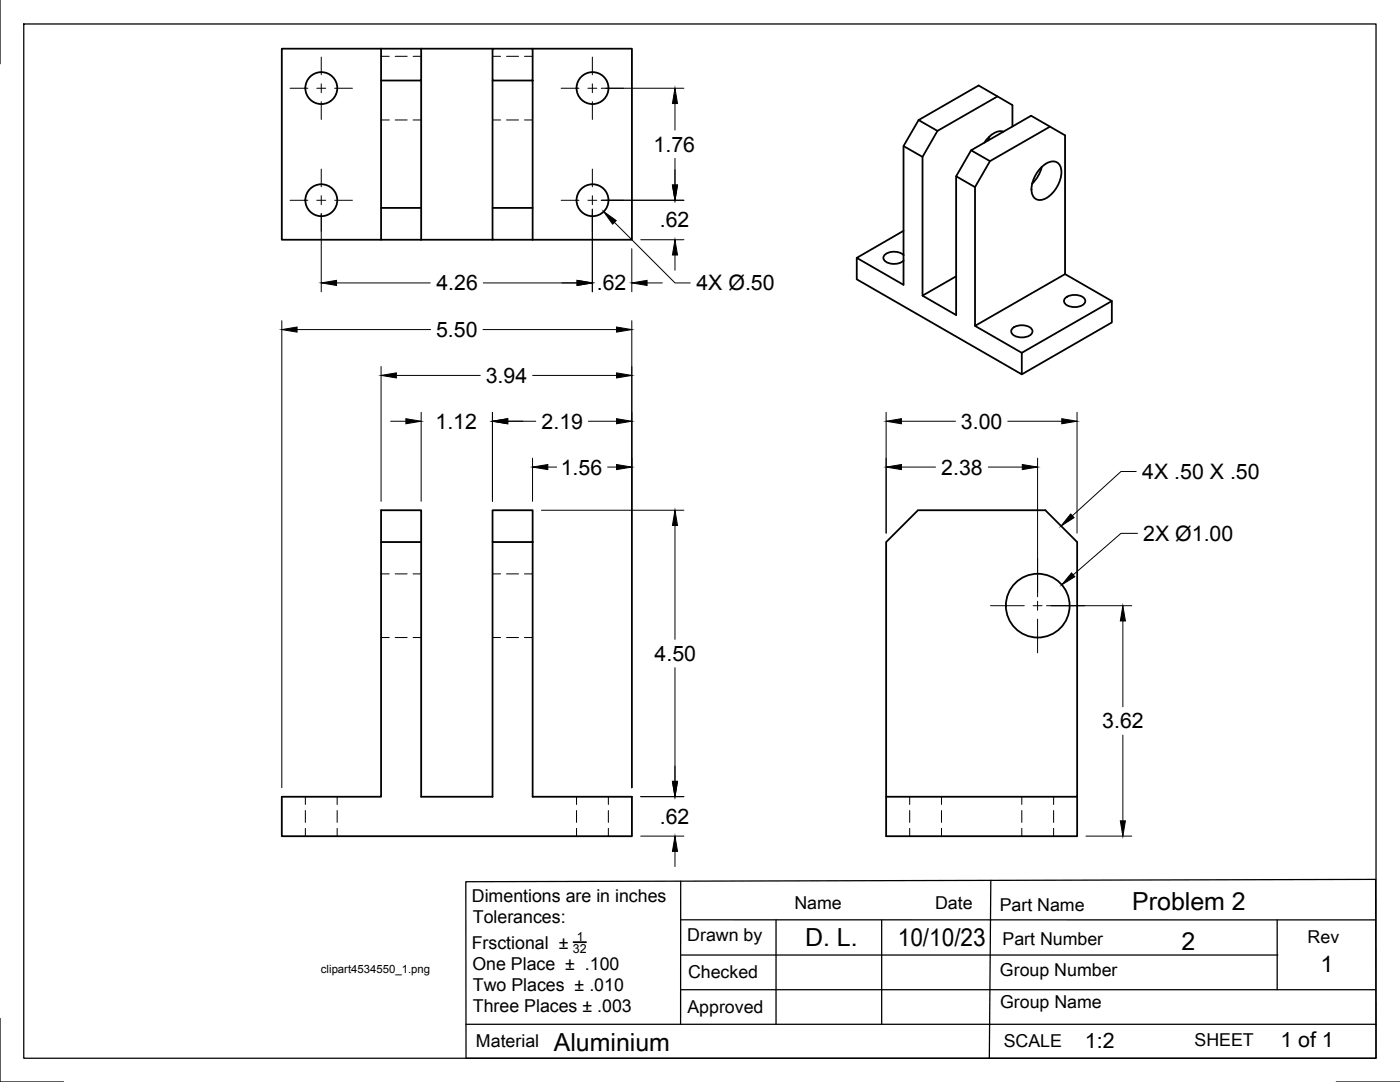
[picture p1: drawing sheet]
<svg xmlns="http://www.w3.org/2000/svg" width="279mm" height="216mm" viewBox="0 0 279 216" stroke-linecap="round" stroke-linejoin="round" font-family="sans-serif">
<!-- layer: Visible -->
<g fill="none" stroke="#000" stroke-width=".36">
<path d="M76.1 9.7h8v6.4h-8zM76.1 16.1v25.4h8M76.1 9.7h-19.9v38.1h19.9M84.1 16.1v31.7M84.1 9.7h14.2M98.3 16.1v25.4h8M106.3 16.1v-6.4h-8v6.4h8v31.7M106.3 9.7h19.8v38.1h-19.8M199.1 19.2l-12 6.9-3 5.2v27.7l6.7-3.9M180.3 29.1v27.7l-9.3-5.3 9.3-5.4M183.3 24l-3 5.1 3.8 2.2M190.8 35.2v27.7l-6.7-3.9"/>
<path d="M193.8 30l-3 5.2 3.8 2.1M197.4 27.3l-.2 .7M200.3 26.3a3.3 3.3 0 0 0-3.3 1.5l-.5 .7M202.1 25.2v-4.2l-6.8-3.9-12 6.9 3.8 2.1M207.7 33.5a2.68 2.68 0 0 1 3.5-.9 3.7 3.7 0 0 1 .1 4 5.3 5.3 0 0 1-3.8 3.3 1.76 1.76 0 0 1-1.6-2.1 6.6 6.6 0 0 1 1.8-4.3zM207.9 33.3l-.7 1.8-1.2 1.5M209.5 25.3l-11.9 6.9-3 5.1v27.7l18-10.3v-27.7l-6.8-3.9-12 6.9 3.8 2.2M76.1 41.5v6.3h8M84.1 47.8h14.2M98.3 41.5v6.3h8M171 51.5v4.2l32.9 19v-4.3M180.3 50.9a2.9 2.9 0 0 0-3.9 .2 1.07 1.07 0 0 0 1 1.4 3 3 0 0 0 2.9-.5"/>
<path d="M212.6 54.7l9.3 5.4-18 10.3-9.3-5.4M212.6 59.5a3 3 0 0 1 3.8 0l.2 .4a1.73 1.73 0 0 1-2.1 1.4 1.73 1.73 0 0 1-2.1-1.4zM202 65.6a3 3 0 0 1 3.8 0l.2 .3a1.73 1.73 0 0 1-2.1 1.4 1.73 1.73 0 0 1-2.1-1.4zM221.9 60.1v4.2l-18 10.4M76.1 108.2v50.8h-19.9v7.9h69.9v-7.9h-19.8v-57.2h-8v6.4h8M84.1 108.2h-8v-6.4h8v57.2h14.2v-50.8M176.8 159v-50.8l6.4-6.4h25.4l6.4 6.4v50.8h-38.2v7.9h38.2v-7.9"/>
<circle cx="64.1" cy="17.6" r="3.2"/>
<circle cx="118.2" cy="17.6" r="3.2"/>
<circle cx="64.1" cy="40" r="3.2"/>
<circle cx="118.2" cy="40" r="3.2"/>
<circle cx="207.1" cy="120.9" r="6.4"/>
</g>
<!-- layer: Hidden -->
<g fill="none" stroke="#000" stroke-width=".2">
<path d="M76.1 11.2h1.6M78.9 11.2h2.4M82.4 11.2h1.7M98.3 11.2h1.6M101.1 11.2h2.4M104.7 11.2h1.6M76.1 23.9h1.6M78.9 23.9h2.4M82.4 23.9h1.7M98.3 23.9h1.6M101.1 23.9h2.4M104.7 23.9h1.6"/>
<path d="M76.1 114.5h1.6M78.9 114.5h2.4M82.4 114.5h1.7M98.3 114.5h1.6M101.1 114.5h2.4M104.7 114.5h1.6M76.1 127.2h1.6M78.9 127.2h2.4M82.4 127.2h1.7M98.3 127.2h1.6M101.1 127.2h2.4M104.7 127.2h1.6"/>
<path d="M60.9 159v1.5M67.3 159v1.5M115.1 159v1.5M121.4 159v1.5M181.5 159v1.5M187.9 159v1.5M203.9 159v1.5M210.3 159v1.5M60.9 161.7v2.4M60.9 165.3v1.6M67.3 161.7v2.4M67.3 165.3v1.6"/>
<path d="M115.1 161.7v2.4M115.1 165.3v1.6M121.4 161.7v2.4M121.4 165.3v1.6M181.5 161.7v2.4M181.5 165.3v1.6M187.9 161.7v2.4M187.9 165.3v1.6M203.9 161.7v2.4M203.9 165.3v1.6M210.3 161.7v2.4M210.3 165.3v1.6"/>
</g>
<!-- layer: Titleblock -->
<path d="M93 175.9l181.5-.4 .1 35.7h-181.6zM135.8 175.8v28.6M197.7 175.7l-.3 35.5M135.8 190.6h119.2M135.8 197.5h138.6M135.8 183.5l138.6 .1M154.9 183.6v20.8M176 183.6v20.8M254.9 183.6v13.9M93 204.4h181.6" fill="none" stroke="#000" stroke-width=".25"/>
<path d="M114.4 188h2.6" fill="none" stroke="#000" stroke-width=".36"/>
<!-- layer: Border -->
<path d="M0 0v12.7M4.7 4.8h269.9v206.4h-269.9zM0 203.2v12.7h12.7M266.7 215.9h12.7" fill="none" stroke="#000" stroke-width=".25"/>
<!-- layer: FD_Dimensions -->
<g fill="none" stroke="#000" stroke-width=".2">
<path d="M120 17.6h16.5M120 40h16.5M134.7 20.7v5.3M134.7 31.6v5.3M64.1 42.6v15.6M67.2 56.5h18.7M96.5 56.5h18.7M118.2 41.7v16.5M122.6 44.4l12.1 12.1h3.1M126.1 49.6v8.6M127.9 47.8h8.6M129.1 56.5h3.1"/>
<path d="M134.7 50.9v3M56.2 64v93.2M59.3 65.8h26.6M76.1 73.1v26.9M79.1 74.9h16.7M96.4 65.8h26.6M106.3 74.9h16.7M126.1 64v93.2M78 84.1h3M84.1 82.3v17.7M98.3 82.3v17.7M101.3 84.1h5.6"/>
<path d="M106.3 91.4v8.6M109.3 93.2h1.8M117.4 84.1h5.6M121.3 93.2h1.7M176.8 82.3v24.1M179.9 93.2h6.8M179.9 84.1h10.8M197.2 93.2h6.8M201.1 84.1h10.8M207.1 91.4v27.7M214.9 82.3v24.1M108.1 101.8h28.4"/>
<path d="M134.7 104.9v22.7M227 106.4h-3.3l-9.5 8.3M134.7 133.2v22.7M208.9 120.9h17M224.1 123.9v17.1M127.9 159h8.6M224.1 146.7v17.1M127.9 166.8h8.6M134.7 169.9v3M216.7 166.8h9.2"/>
</g>
<g fill="#000" stroke="#000" stroke-width=".2">
<path d="M134.2 36.9h1l-.5 3.1zM134.7 17.6l.5 3.1h-1zM64.1 56.5l3.1-.6v1.1zM115.2 55.9l3 .6-3 .5zM120.5 42.2l2.5 1.8-.7 .7zM126.1 56.5l3-.6v1.1zM134.7 47.8l.5 3.1h-1zM56.2 65.8l3.1-.5v1zM76.1 74.9l3-.5v1zM123 74.4l3.1 .5-3.1 .5zM123 65.3l3.1 .5-3.1 .5zM81 83.5l3.1 .6-3.1 .5z"/>
<path d="M98.3 84.1l3-.6v1.1zM106.3 93.2l3-.5v1zM123 92.7l3.1 .5-3.1 .5zM123 83.5l3.1 .6-3.1 .5zM176.8 93.2l3.1-.5v1zM176.8 84.1l3.1-.6v1.1zM204 92.7l3.1 .5-3.1 .5zM211.9 83.5l3 .6-3 .5zM134.7 101.8l.5 3.1h-1zM213.8 114.3l.7 .8-2.6 1.6zM224.1 120.9l.5 3h-1zM134.2 155.9h1l-.5 3.1z"/>
<path d="M134.7 166.8l.5 3.1h-1zM223.6 163.8h1l-.5 3z"/>
</g>
<!-- layer: Smart Centers -->
<g fill="none" stroke="#000" stroke-width=".2">
<path d="M57.9 17.6h3.5M63.2 17.6h1.8M64.1 11.4v3.5M64.1 16.7v1.8M66.8 17.6h3.5M112 17.6h3.5M117.3 17.6h1.8M118.2 11.4v3.5M118.2 16.7v1.8M120.9 17.6h3.5M57.9 40h3.5M63.2 40h1.8"/>
<path d="M64.1 20.3v3.5M64.1 33.7v3.6M64.1 39.1v1.8M66.8 40h3.5M112 40h3.5M117.3 40h1.8M118.2 20.3v3.5M118.2 33.7v3.6M118.2 39.1v1.8M120.9 40h3.5M64.1 42.6v3.6M118.2 42.6v3.6"/>
<path d="M207.1 111.5v6.7M207.1 120v1.8M197.7 120.9h6.7M206.2 120.9h1.8M207.1 123.5v6.8M209.8 120.9h6.7"/>
</g>
<!-- layer: Leaders -->
<path d="M213.7 102.6l.7 .7-2.6 1.7z" fill="#000" stroke="#000" stroke-width=".2"/>
<path d="M226.8 94.1h-3.1l-9.7 8.8" fill="none" stroke="#000" stroke-width=".2"/>
<g font-size="5">
<text x="226" y="181.6">Problem 2</text>
<text x="160.7" y="188.8">D. L.</text>
<text x="179.2" y="188.8">10/10/23</text>
<text x="235.8" y="189.5">2</text>
<text x="110.5" y="209.7">Aluminium</text>
</g>
<text font-size="4.6" x="263.5" y="194">1</text>
<g font-size="4.3">
<text x="130.4" y="30.3">1.76</text>
<text x="131.7" y="45.4">.62</text>
<text x="87.1" y="58">4.26</text>
<text x="119.1" y="58">.62</text>
<text x="139" y="57.9">4X Ø.50</text>
<text x="87" y="67.3">5.50</text>
<text x="96.9" y="76.4">3.94</text>
<text x="86.9" y="85.6">1.12</text>
<text x="108.1" y="85.6">2.19</text>
<text x="191.8" y="85.6">3.00</text>
<text x="111.9" y="94.7">1.56</text>
<text x="187.9" y="94.7">2.38</text>
<text x="228" y="95.6">4X .50 X .50</text>
<text x="228.2" y="107.9">2X Ø1.00</text>
<text x="130.6" y="131.9">4.50</text>
<text x="220" y="145.4">3.62</text>
<text x="131.7" y="164.4">.62</text>
<text x="216.5" y="209.2">1:2</text>
<text x="255.5" y="209">1 of 1</text>
</g>
<g font-size="3.5">
<text x="94.2" y="180">Dimentions are in inches</text>
<text x="94.4" y="184.2">Tolerances:</text>
<text x="158.5" y="181.4">Name</text>
<text x="186.6" y="181.3">Date</text>
<text x="199.5" y="181.8">Part Name</text>
<text x="94.1" y="189.3">Frsctional ±</text>
<text x="137.2" y="187.7">Drawn by</text>
<text x="200.1" y="188.6">Part Number</text>
<text x="261" y="188.1">Rev</text>
<text x="94.3" y="193.5">One Place ± .100</text>
<text x="94.4" y="197.8">Two Places ± .010</text>
<text x="137.3" y="195.1">Checked</text>
<text x="199.6" y="194.7">Group Number</text>
<text x="94.4" y="202">Three Places ± .003</text>
<text x="137.2" y="202">Approved</text>
<text x="199.6" y="201.1">Group Name</text>
<text x="95" y="208.9">Material</text>
<text x="200.3" y="208.9">SCALE</text>
<text x="238.4" y="208.7">SHEET</text>
</g>
<g font-size="2.5">
<text x="114.3" y="190.1">32</text>
<text x="115.1" y="187.7">1</text>
</g>
<text font-size="2.3" x="64.1" y="194.2">clipart4534550_1.png</text>
</svg>
